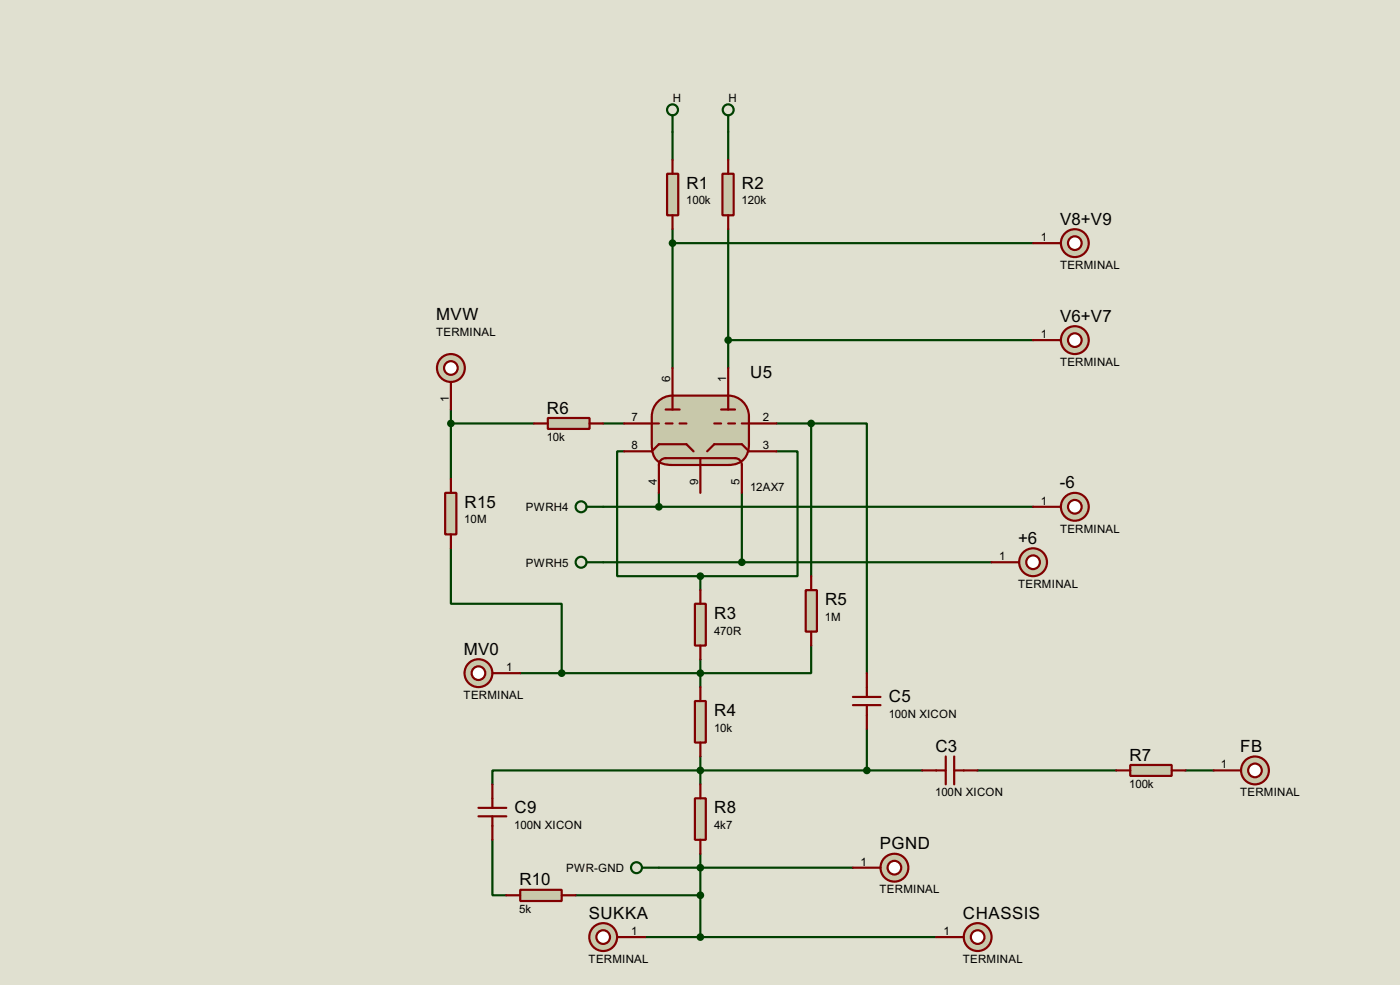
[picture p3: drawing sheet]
<svg xmlns="http://www.w3.org/2000/svg" width="256mm" height="180mm" viewBox="0 0 256 180" stroke-linecap="round" stroke-linejoin="round" font-family="sans-serif">
<path d="M0 0h256.5v180.3h-256.5z" fill="#e0e0d0"/>
<g fill="none" stroke="#004000" stroke-width=".4">
<path d="M123.2 24.2v5.1M133.4 24.2v5.1M123.2 42v25.4M123.2 44.5h66.1M133.4 42v25.4M82.6 77.5h15.2M82.6 75v12.7M110.5 77.5h3.9M133.4 62.3h55.9M142.3 77.5h6.3M148.6 77.5h10.2v45.7M148.6 77.5v28"/>
<path d="M110.5 92.8h78.8M114.4 82.6h-1.3v22.9h15.2M120.7 90.2v2.6M135.9 90.2v12.7M142.3 82.6h3.8v22.9h-17.8M82.6 100.4v10.1h20.3v12.7M110.5 102.9h71.2M128.3 105.5v2.5M148.6 118.2v5h-53.3M128.3 120.7v5.1M128.3 138.5v5.1M158.8 133.4v7.6"/>
<path d="M90.2 153.7v10.2h2.6M120.7 158.8h35.6M128.3 156.3v15.2M169 141h-78.8v2.6M179.1 141h25.4M217.2 141h5.1M105.5 163.9h22.8M118.2 171.5h53.3"/>
</g>
<path d="M120.5 73.5a3.8 3.8 0 0 1 2.7-1.1h10.2a3.8 3.8 0 0 1 3.8 3.9v5a3.4 3.4 0 0 1-3.8 3.8h-10.2a3.6 3.6 0 0 1-3.3-1.4l-.4-1.5-.1-5.9a3.9 3.9 0 0 1 1.1-2.8z" fill-rule="evenodd" fill="#c8c8aa" stroke="#800000" stroke-width=".4"/>
<g fill="none" stroke="#800000" stroke-width=".4">
<path d="M114.4 77.5h6.3M122 77.5h1.2M122 75h2.5M123.2 67.4v7.6M124.5 77.5h1.3M130.9 77.5h1.2M132.1 75h2.6M133.4 77.5h1.3M133.4 67.4v7.6M135.9 77.5h6.4M114.4 82.6h5l1.3-1.3h5.1l1.3 1.3M120.7 90.2v-5.1a1.24 1.24 0 0 1 1.3-1.2h12.7a1.24 1.24 0 0 1 1.2 1.2v5.1"/>
<path d="M128.3 83.9v6.3M129.6 82.6l1.3-1.3h5l1.3 1.3h5.1"/>
</g>
<path d="M122.2 31.8h2.1v7.6h-2.1z" fill="#c8c8aa" stroke="#800000" stroke-width=".4"/>
<path d="M123.2 29.3v2.5M123.2 39.4v2.6" fill="none" stroke="#800000" stroke-width=".4"/>
<path d="M132.4 31.8h2v7.6h-2z" fill="#c8c8aa" stroke="#800000" stroke-width=".4"/>
<path d="M133.4 29.3v2.5M133.4 39.4v2.6" fill="none" stroke="#800000" stroke-width=".4"/>
<circle cx="196.9" cy="44.5" r="2.55" fill="#c8c8aa" stroke="#800000" stroke-width=".4"/>
<circle cx="196.9" cy="44.5" r="1.25" fill="#feffff" stroke="#800000" stroke-width=".4"/>
<path d="M189.3 44.5h5.1" fill="none" stroke="#800000" stroke-width=".4"/>
<circle cx="196.9" cy="62.3" r="2.55" fill="#c8c8aa" stroke="#800000" stroke-width=".4"/>
<circle cx="196.9" cy="62.3" r="1.25" fill="#feffff" stroke="#800000" stroke-width=".4"/>
<path d="M189.3 62.3h5.1" fill="none" stroke="#800000" stroke-width=".4"/>
<path d="M127.3 110.5h2v7.7h-2z" fill="#c8c8aa" stroke="#800000" stroke-width=".4"/>
<path d="M128.3 108v2.5M128.3 118.2v2.5" fill="none" stroke="#800000" stroke-width=".4"/>
<path d="M127.3 128.3h2v7.6h-2z" fill="#c8c8aa" stroke="#800000" stroke-width=".4"/>
<path d="M128.3 125.8v2.5M128.3 135.9v2.6" fill="none" stroke="#800000" stroke-width=".4"/>
<path d="M147.6 108h2.1v7.6h-2.1z" fill="#c8c8aa" stroke="#800000" stroke-width=".4"/>
<path d="M148.6 105.5v2.5M148.6 115.6v2.6" fill="none" stroke="#800000" stroke-width=".4"/>
<g fill="#004000" stroke="#004000" stroke-width=".4">
<circle cx="128.3" cy="123.2" r=".5"/>
<circle cx="128.3" cy="105.5" r=".5"/>
</g>
<path d="M100.4 76.5h7.6v2h-7.6z" fill="#c8c8aa" stroke="#800000" stroke-width=".4"/>
<path d="M97.8 77.5h2.6M108 77.5h2.5" fill="none" stroke="#800000" stroke-width=".4"/>
<path d="M207.1 140h7.6v2h-7.6z" fill="#c8c8aa" stroke="#800000" stroke-width=".4"/>
<path d="M204.5 141h2.6M214.7 141h2.5" fill="none" stroke="#800000" stroke-width=".4"/>
<circle cx="229.9" cy="141" r="2.55" fill="#c8c8aa" stroke="#800000" stroke-width=".4"/>
<circle cx="229.9" cy="141" r="1.25" fill="#feffff" stroke="#800000" stroke-width=".4"/>
<path d="M222.3 141h5.1" fill="none" stroke="#800000" stroke-width=".4"/>
<path d="M127.3 146.1h2v7.6h-2z" fill="#c8c8aa" stroke="#800000" stroke-width=".4"/>
<path d="M128.3 143.6v2.5M128.3 153.7v2.6" fill="none" stroke="#800000" stroke-width=".4"/>
<circle cx="128.3" cy="141" r=".5" fill="#004000" stroke="#004000" stroke-width=".4"/>
<circle cx="163.8" cy="158.8" r="2.55" fill="#c8c8aa" stroke="#800000" stroke-width=".4"/>
<circle cx="163.8" cy="158.8" r="1.25" fill="#feffff" stroke="#800000" stroke-width=".4"/>
<path d="M156.3 158.8h5" fill="none" stroke="#800000" stroke-width=".4"/>
<g fill="none" stroke="#004000" stroke-width=".4">
<path d="M123.2 21.1v3.1M133.4 21.1v3.1"/>
<circle cx="123.2" cy="20.1" r="1"/>
<circle cx="133.4" cy="20.1" r="1"/>
</g>
<circle cx="189.2" cy="102.9" r="2.55" fill="#c8c8aa" stroke="#800000" stroke-width=".4"/>
<circle cx="189.2" cy="102.9" r="1.25" fill="#feffff" stroke="#800000" stroke-width=".4"/>
<path d="M181.7 102.9h5" fill="none" stroke="#800000" stroke-width=".4"/>
<circle cx="196.9" cy="92.8" r="2.55" fill="#c8c8aa" stroke="#800000" stroke-width=".4"/>
<circle cx="196.9" cy="92.8" r="1.25" fill="#feffff" stroke="#800000" stroke-width=".4"/>
<path d="M189.3 92.8h5.1" fill="none" stroke="#800000" stroke-width=".4"/>
<g fill="none" stroke="#004000" stroke-width=".4">
<path d="M107.5 92.8h3M107.5 102.9h3M117.7 158.8h3"/>
<circle cx="106.4" cy="92.8" r="1"/>
<circle cx="106.4" cy="102.9" r="1"/>
<circle cx="116.6" cy="158.8" r="1"/>
</g>
<circle cx="128.3" cy="158.8" r=".5" fill="#004000" stroke="#004000" stroke-width=".4"/>
<circle cx="179.1" cy="171.5" r="2.55" fill="#c8c8aa" stroke="#800000" stroke-width=".4"/>
<circle cx="179.1" cy="171.5" r="1.25" fill="#feffff" stroke="#800000" stroke-width=".4"/>
<path d="M171.5 171.5h5.1" fill="none" stroke="#800000" stroke-width=".4"/>
<circle cx="128.3" cy="171.5" r=".5" fill="#004000" stroke="#004000" stroke-width=".4"/>
<circle cx="82.6" cy="67.4" r="2.55" fill="#c8c8aa" stroke="#800000" stroke-width=".4"/>
<circle cx="82.6" cy="67.4" r="1.25" fill="#feffff" stroke="#800000" stroke-width=".4"/>
<path d="M82.6 69.9v5.1" fill="none" stroke="#800000" stroke-width=".4"/>
<circle cx="87.6" cy="123.2" r="2.55" fill="#c8c8aa" stroke="#800000" stroke-width=".4"/>
<circle cx="87.6" cy="123.2" r="1.25" fill="#feffff" stroke="#800000" stroke-width=".4"/>
<path d="M90.2 123.2h5.1" fill="none" stroke="#800000" stroke-width=".4"/>
<circle cx="82.6" cy="77.5" r=".5" fill="#004000" stroke="#004000" stroke-width=".4"/>
<path d="M81.6 90.2h2v7.6h-2z" fill="#c8c8aa" stroke="#800000" stroke-width=".4"/>
<path d="M82.6 87.7v2.5M82.6 97.8v2.6M156.3 127.6h5M156.3 129.1h5M158.8 123.2v4.4M158.8 129.1v4.3M173.3 138.5v5.1M174.8 138.5v5.1M169 141h4.3M174.8 141h4.3" fill="none" stroke="#800000" stroke-width=".4"/>
<circle cx="102.9" cy="123.2" r=".5" fill="#004000" stroke="#004000" stroke-width=".4"/>
<circle cx="110.5" cy="171.5" r="2.55" fill="#c8c8aa" stroke="#800000" stroke-width=".4"/>
<circle cx="110.5" cy="171.5" r="1.25" fill="#feffff" stroke="#800000" stroke-width=".4"/>
<path d="M87.7 147.9h5.1M87.7 149.4h5.1M90.2 143.6v4.3M90.2 149.4v4.3M113.1 171.5h5.1" fill="none" stroke="#800000" stroke-width=".4"/>
<g fill="#004000" stroke="#004000" stroke-width=".4">
<circle cx="123.2" cy="44.5" r=".5"/>
<circle cx="133.4" cy="62.3" r=".5"/>
<circle cx="158.8" cy="141" r=".5"/>
<circle cx="148.6" cy="77.5" r=".5"/>
<circle cx="120.7" cy="92.8" r=".5"/>
<circle cx="135.9" cy="102.9" r=".5"/>
</g>
<path d="M95.3 162.9h7.6v2h-7.6z" fill="#c8c8aa" stroke="#800000" stroke-width=".4"/>
<path d="M92.8 163.9h2.5M102.9 163.9h2.6" fill="none" stroke="#800000" stroke-width=".4"/>
<circle cx="128.3" cy="163.9" r=".5" fill="#004000" stroke="#004000" stroke-width=".4"/>
<g font-size="3.5">
<text x="125.8" y="34.5">R1</text>
<text x="135.9" y="34.5">R2</text>
<text x="194.2" y="41.2">V8+V9</text>
<text x="79.9" y="58.6">MVW</text>
<text x="194.2" y="58.9">V6+V7</text>
<text x="137.5" y="69.1">U5</text>
<text x="100.2" y="75.7">R6</text>
<text x="194.2" y="89.4">-6</text>
<text x="85.1" y="92.9">R15</text>
<text x="186.5" y="99.6">+6</text>
<text x="130.9" y="113.2">R3</text>
<text x="151.2" y="110.7">R5</text>
<text x="85" y="119.9">MV0</text>
<text x="130.9" y="131">R4</text>
<text x="162.9" y="128.5">C5</text>
<text x="171.4" y="137.7">C3</text>
<text x="227.2" y="137.7">FB</text>
<text x="206.9" y="139.2">R7</text>
<text x="94.3" y="148.8">C9</text>
<text x="130.9" y="148.8">R8</text>
<text x="161.2" y="155.5">PGND</text>
<text x="95.2" y="162.1">R10</text>
<text x="107.9" y="168.2">SUKKA</text>
<text x="176.4" y="168.2">CHASSIS</text>
</g>
<g font-size="2.4">
<text x="123.2" y="18.6">H</text>
<text x="133.4" y="18.6">H</text>
<text x="125.7" y="37.4">100k</text>
<text x="135.9" y="37.4">120k</text>
<text x="190.7" y="44.1">1</text>
<text x="194.2" y="49.2">TERMINAL</text>
<text x="79.9" y="61.5">TERMINAL</text>
<text x="190.7" y="61.9">1</text>
<text x="122.8" y="69.9" transform="rotate(-90 122.8 69.9)">6</text>
<text x="133" y="69.9" transform="rotate(-90 133 69.9)">1</text>
<text x="194.2" y="67">TERMINAL</text>
<text x="82.2" y="73.6" transform="rotate(-90 82.2 73.6)">1</text>
<text x="115.7" y="77.1">7</text>
<text x="139.8" y="77.1">2</text>
<text x="100.2" y="80.7">10k</text>
<text x="115.7" y="82.2">8</text>
<text x="139.8" y="82.2">3</text>
<text x="120.3" y="88.8" transform="rotate(-90 120.3 88.8)">4</text>
<text x="127.9" y="88.8" transform="rotate(-90 127.9 88.8)">9</text>
<text x="135.5" y="88.8" transform="rotate(-90 135.5 88.8)">5</text>
<text x="137.4" y="89.9">12AX7</text>
<text x="85.1" y="95.8">10M</text>
<text x="96.3" y="93.6">PWRH4</text>
<text x="190.7" y="92.4">1</text>
<text x="194.2" y="97.5">TERMINAL</text>
<text x="96.3" y="103.7">PWRH5</text>
<text x="183.1" y="102.5">1</text>
<text x="186.5" y="107.7">TERMINAL</text>
<text x="151.1" y="113.6">1M</text>
<text x="130.8" y="116.2">470R</text>
<text x="92.8" y="122.8">1</text>
<text x="84.9" y="128">TERMINAL</text>
<text x="162.8" y="131.4">100N XICON</text>
<text x="130.8" y="133.9">10k</text>
<text x="223.7" y="140.6">1</text>
<text x="171.3" y="145.8">100N XICON</text>
<text x="206.9" y="144.2">100k</text>
<text x="227.2" y="145.8">TERMINAL</text>
<text x="94.2" y="151.7">100N XICON</text>
<text x="130.8" y="151.7">4k7</text>
<text x="103.7" y="159.6">PWR-GND</text>
<text x="157.7" y="158.4">1</text>
<text x="95.1" y="167.1">5k</text>
<text x="161.1" y="163.5">TERMINAL</text>
<text x="115.6" y="171.1">1</text>
<text x="172.9" y="171.1">1</text>
<text x="107.8" y="176.2">TERMINAL</text>
<text x="176.4" y="176.2">TERMINAL</text>
</g>
</svg>
